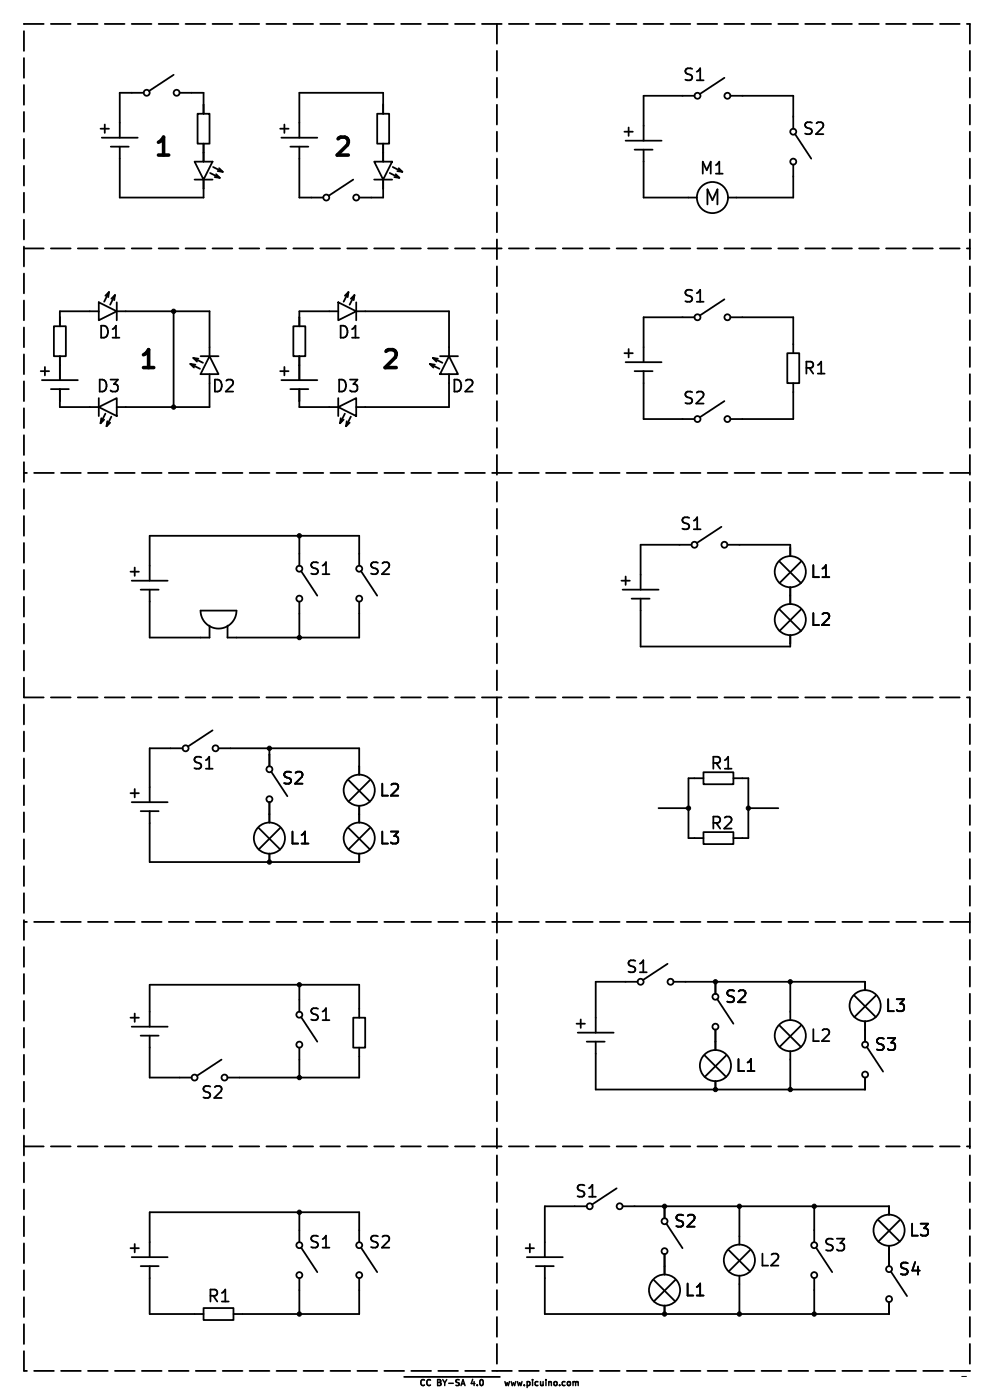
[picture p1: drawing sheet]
<svg xmlns="http://www.w3.org/2000/svg" width="210mm" height="297mm" viewBox="0 0 210 297" stroke-linecap="round" stroke-linejoin="round" font-family="sans-serif">
<path d="M204 292h1" fill="none" stroke="#000" stroke-width=".21"/>
<g fill="none" stroke="#000" stroke-width=".38">
<path d="M30.5 19.7h-5.1v9.5M36.8 15.9l-5.2 3.4M38.1 19.7h5.1v4.4M153.7 16.5l-5.2 3.4M21.3 27.3h1.8M21.6 29.2h7.6M22.2 26.4v1.8M23.5 31.1h3.8M25.4 31.1v10.8h17.8v-3.8M41.3 34.3h3.8l-1.9 3.8zM41.3 38.1h3.8M41.9 24.1h2.5v6.4h-2.5z"/>
<path d="M43.2 30.5v3.8M44.6 36.7l2 1M45.2 35.4l2 1M45.5 37.6l1.1 .1M45.8 37l.8 .7M46.2 36.3l1 .1M46.5 35.7l.7 .7M59.4 27.3h1.8M59.7 29.2h7.6M60.3 26.4v1.8M61.6 31.1h3.8M63.5 31.1v10.8h5.1"/>
<path d="M74.9 38.1l-5.2 3.4M79.4 34.3h3.8l-1.9 3.8zM79.4 38.1h3.8M80 24.1h2.5v6.4h-2.5zM81.3 24.1v-4.4h-17.8v9.5M81.3 30.5v3.8M81.3 38.1v3.8h-5.1M82.7 36.7l2 1M83.3 35.4l2 1M83.6 37.6l1.1 .1M83.9 37l.8 .7M84.3 36.3l1 .1"/>
<path d="M84.6 35.7l.7 .7M132.5 27.9h1.7M132.7 29.8h7.6M133.3 27.1v1.7M134.6 31.8h3.8M136.5 31.8v10.1h11.3M147.3 20.3h-10.8v9.5M154.9 20.3h13.4v7M168.3 34.9v7h-13.9M168.7 28.4l3.4 5.3M8.6 78.7h1.8M9.5 77.9v1.7"/>
<path d="M11.4 69.2h2.6v6.4h-2.6zM12.7 75.6v5M21 64.1l3.8 1.9-3.8 1.9zM21 66h-8.3v3.2M23.1 62l-1 2M23.1 62l-.1 1M23.1 62l-.7 .7M24.4 62.6l-1 2M24.4 62.6l-.2 1.1M24.4 62.6l-.8 .8M24.8 64.1v3.8M24.8 66h19.6v9.6"/>
<path d="M36.8 66v20.4M40.4 77.2l2 1M40.4 77.2l1.1 .2M40.4 77.2l.7 .8M41 75.9l2.1 1.1M41 75.9l1.1 .2M41 75.9l.8 .8M42.5 75.6h3.9M44.4 75.6l2 3.8h-3.9zM44.4 79.4v7h-19.6M59.4 78.7h1.8M60.3 77.9v1.7"/>
<path d="M62.2 69.2h2.6v6.4h-2.6zM63.5 75.6v5M71.8 64.1l3.8 1.9-3.8 1.9zM71.8 66h-8.3v3.2M73.9 62l-1 2M73.9 62l-.1 1M73.9 62l-.7 .7M75.2 62.6l-1 2M75.2 62.6l-.2 1.1M75.2 62.6l-.8 .8M75.6 66h19.6v9.6M75.6 64.1v3.8"/>
<path d="M91.2 77.2l2 1M91.2 77.2l1.1 .2M91.2 77.2l.7 .8M91.8 75.9l2.1 1.1M91.8 75.9l1.1 .2M91.8 75.9l.8 .8M93.3 75.6h3.9M95.2 75.6l2 3.8h-3.9zM95.2 79.4v7h-19.6M132.5 74.9h1.7M132.7 76.8h7.6M133.3 74v1.8"/>
<path d="M134.6 78.7h3.8M136.5 78.7v10.2h10.8M147.3 67.3h-10.8v9.5M153.7 63.5l-5.2 3.4M154.9 67.3h13.4v7.6M167 74.9h2.5v6.4h-2.5zM8.9 80.6h7.6M10.8 82.6h3.8M12.7 82.6v3.8h8.3M21 86.4l3.8-1.9v3.8zM21 84.5v3.8M21.5 88.7l-.2 1.1"/>
<path d="M22.1 89l-.8 .8M22.4 87.8l-1.1 2M22.8 89.4l-.2 1M23.4 89.7l-.8 .7M23.6 88.4l-1 2M59.7 80.6h7.6M61.6 82.6h3.8M63.5 82.6v3.8h8.3M71.8 86.4l3.8-1.9v3.8zM71.8 84.5v3.8M72.3 88.7l-.2 1.1M72.9 89l-.8 .8"/>
<path d="M73.2 87.8l-1.1 2M73.6 89.4l-.2 1M74.2 89.7l-.8 .7M74.4 88.4l-1 2M153.7 85.1l-5.2 3.4M168.3 81.3v7.6h-13.4M63.5 113.7v6.3M146.7 115.6h-10.8v9.5M153 111.8l-5.2 3.4M154.3 115.6h13.3v2.4M165.4 119.1l4.5 4.6M169.9 119.1l-4.5 4.6"/>
<path d="M27.7 121.3h1.8M27.9 123.2h7.7M28.6 120.4v1.8M29.8 125.1h3.9M31.7 125.1v10.2h12.7v-2.6M42.5 129.5h7.7a3.8 3.8 0 0 1-3.8 3.9 3.8 3.8 0 0 1-3.9-3.9zM63.5 127.6v7.7M63.9 121.2l3.4 5.2M76.2 120v-6.3h-44.5v9.5M76.2 127.6v7.7h-27.9v-2.6M76.6 121.2l3.4 5.2M131.8 123.2h1.8"/>
<path d="M132.1 125.1h7.6M132.7 122.3v1.8M134 127h3.8M135.9 127v10.2h31.7v-2.5M165.4 129.3l4.5 4.6M167.6 124.6v3.5M169.9 129.3l-4.5 4.6M38.7 158.8h-7v11.4M45.1 154.9l-5.2 3.5M46.4 158.8h29.8v5.5M57.1 158.8v3.8M27.7 168.3h1.8"/>
<path d="M27.9 170.2h7.7M28.6 167.4v1.8M29.8 172.1h3.9M31.7 172.1v10.8h44.5v-1.8M54.9 175.6l4.5 4.6M57.1 170.2v4.3M57.5 163.7l3.5 5.2M59.4 175.6l-4.5 4.6M73.9 175.6l4.6 4.6M73.9 165.5l4.6 4.6M76.2 170.9v3.6M78.5 175.6l-4.6 4.6"/>
<path d="M78.5 165.5l-4.6 4.6M139.7 171.5h6.3M149.2 163.8h6.4v2.6h-6.4zM149.2 176.5h6.4v2.6h-6.4zM149.2 165.1h-3.2v12.7h3.2M155.6 165.1h3.1v12.7h-3.1M158.7 171.5h6.4M57.1 181.1v1.8M27.7 215.9h1.8M27.9 217.8h7.7M28.6 215v1.8M29.8 219.7h3.9"/>
<path d="M31.7 219.7v8.9h8.9M63.5 208.9v5.7M63.9 215.8l3.4 5.2M74.9 215.9h2.6v6.3h-2.6zM76.2 215.9v-7h-44.5v8.9M122.3 217.2h1.8M122.6 219.1h7.6M123.2 216.3v1.8M135.3 208.3h-8.9v10.8M141.6 204.5l-5.2 3.4M142.9 208.3h40.6v1.8M151.8 208.3v2.5"/>
<path d="M151.8 218.4v4.4M152.1 212l3.5 5.2M165.4 217.6l4.5 4.5M167.6 208.3v8.1M169.9 217.6l-4.5 4.5M181.2 211.2l4.6 4.6M183.5 216.7v4.3M185.8 211.2l-4.6 4.6M47 224.8l-5.2 3.4M63.5 222.2v6.4M76.2 222.2v6.4h-27.9M124.5 221h3.8"/>
<path d="M126.4 221v10.1h57.1v-2.5M149.5 223.9l4.6 4.6M151.8 229.4v1.7M154.1 223.9l-4.6 4.6M167.6 223v8.1M183.9 222.1l3.4 5.2M63.5 257.2v6.3M124.5 255.9h-8.9v10.8M130.8 252.1l-5.2 3.4M132.1 255.9h56.5v1.8M141 255.9v2.5M141.4 259.6l3.4 5.2"/>
<path d="M156.8 255.9v8.1M172.7 255.9v7.6M186.3 258.8l4.6 4.6M190.9 258.8l-4.6 4.6M27.7 264.8h1.8M27.9 266.7h7.7M28.6 263.9v1.8M29.8 268.6h3.9M31.7 268.6v10.2h11.5M43.2 277.5h6.3v2.5h-6.3zM63.5 271.1v7.7M63.9 264.7l3.4 5.2"/>
<path d="M76.2 263.5v-6.3h-44.5v9.5M76.2 271.1v7.7h-26.7M76.6 264.7l3.4 5.2M111.5 264.8h1.8M111.8 266.7h7.6M112.4 263.9v1.8M113.7 268.6h3.8M115.6 268.6v10.2h73v-2.6M138.7 271.5l4.6 4.6M141 266.1v4.3M141 277v1.8M143.3 271.5l-4.6 4.6"/>
<path d="M154.6 265.2l4.5 4.5M156.8 270.6v8.2M159.1 265.2l-4.5 4.5M172.7 271.1v7.7M173.1 264.7l3.4 5.2M188.6 264.3v4.3M189 269.7l3.4 5.3M85.7 292.1h20.3"/>
<circle cx="31.1" cy="19.7" r=".63"/>
<circle cx="37.5" cy="19.7" r=".63"/>
<circle cx="148" cy="20.3" r=".63"/>
<circle cx="154.3" cy="20.3" r=".63"/>
<circle cx="168.3" cy="34.3" r=".63"/>
<circle cx="168.3" cy="27.9" r=".63"/>
<circle cx="69.2" cy="41.9" r=".63"/>
<circle cx="75.6" cy="41.9" r=".63"/>
<circle cx="151.1" cy="41.9" r="3.3"/>
<circle cx="148" cy="67.3" r=".63"/>
<circle cx="154.3" cy="67.3" r=".63"/>
<circle cx="148" cy="88.9" r=".63"/>
<circle cx="154.3" cy="88.9" r=".63"/>
<circle cx="147.3" cy="115.6" r=".63"/>
<circle cx="153.7" cy="115.6" r=".63"/>
<circle cx="63.5" cy="127" r=".63"/>
<circle cx="63.5" cy="120.6" r=".63"/>
<circle cx="76.2" cy="127" r=".63"/>
<circle cx="76.2" cy="120.6" r=".63"/>
<circle cx="167.6" cy="121.3" r="3.3"/>
<circle cx="167.6" cy="131.4" r="3.3"/>
<circle cx="39.4" cy="158.7" r=".63"/>
<circle cx="45.7" cy="158.7" r=".63"/>
<circle cx="57.1" cy="163.2" r=".63"/>
<circle cx="57.1" cy="169.5" r=".63"/>
<circle cx="57.1" cy="177.8" r="3.3"/>
<circle cx="76.2" cy="167.6" r="3.3"/>
<circle cx="76.2" cy="177.8" r="3.3"/>
<circle cx="63.5" cy="215.3" r=".63"/>
<circle cx="135.9" cy="208.3" r=".63"/>
<circle cx="142.2" cy="208.3" r=".63"/>
<circle cx="151.8" cy="211.5" r=".63"/>
<circle cx="151.8" cy="217.8" r=".63"/>
<circle cx="167.6" cy="219.7" r="3.3"/>
<circle cx="183.5" cy="213.4" r="3.3"/>
<circle cx="41.3" cy="228.6" r=".63"/>
<circle cx="47.6" cy="228.6" r=".63"/>
<circle cx="63.5" cy="221.6" r=".63"/>
<circle cx="151.8" cy="226.1" r="3.3"/>
<circle cx="183.5" cy="228" r=".63"/>
<circle cx="183.5" cy="221.6" r=".63"/>
<circle cx="125.1" cy="255.9" r=".63"/>
<circle cx="131.4" cy="255.9" r=".63"/>
<circle cx="141" cy="259.1" r=".63"/>
<circle cx="63.5" cy="264.2" r=".63"/>
<circle cx="63.5" cy="270.5" r=".63"/>
<circle cx="76.2" cy="270.5" r=".63"/>
<circle cx="76.2" cy="264.2" r=".63"/>
<circle cx="141" cy="265.4" r=".63"/>
<circle cx="141" cy="273.7" r="3.3"/>
<circle cx="156.8" cy="267.3" r="3.3"/>
<circle cx="172.7" cy="264.2" r=".63"/>
<circle cx="172.7" cy="270.5" r=".63"/>
<circle cx="188.6" cy="269.2" r=".63"/>
<circle cx="188.6" cy="275.6" r=".63"/>
<circle cx="188.6" cy="261" r="3.3"/>
</g>
<path d="M100.3 292.6l-.3 .9h.8M120.8 293.1l.2 .2v.4l-.2 .2M121.6 293.1v.8M121.6 293.2l.3-.1 .2 .2M122.1 293.3l.2-.2 .3 .1v.7M122.1 293.3v.6" fill="none" stroke="#000" stroke-width=".32"/>
<path d="M5.1 5.1h200.6M105.4 5.1v285.7M205.7 5.1v285.7M5.1 52.7h200.6M205.7 100.3h-200.6M5.1 148h200.6M205.7 195.6h-200.6M5.1 243.2h200.6M5.1 290.8v-285.7M205.7 290.8h-200.6" fill="none" stroke="#000" stroke-width=".38" stroke-dasharray="4.2 1.5"/>
<g fill="#000" stroke="#000" stroke-width=".21">
<circle cx="36.8" cy="66" r=".46"/>
<circle cx="36.8" cy="86.4" r=".46"/>
<circle cx="63.5" cy="113.7" r=".46"/>
<circle cx="63.5" cy="135.3" r=".46"/>
<circle cx="57.1" cy="158.8" r=".46"/>
<circle cx="146" cy="171.5" r=".46"/>
<circle cx="158.7" cy="171.5" r=".46"/>
<circle cx="57.1" cy="182.9" r=".46"/>
<circle cx="63.5" cy="208.9" r=".46"/>
<circle cx="151.8" cy="208.3" r=".46"/>
<circle cx="167.6" cy="208.3" r=".46"/>
<circle cx="63.5" cy="228.6" r=".46"/>
<circle cx="151.8" cy="231.1" r=".46"/>
<circle cx="167.6" cy="231.1" r=".46"/>
<circle cx="63.5" cy="257.2" r=".46"/>
<circle cx="141" cy="255.9" r=".46"/>
<circle cx="156.8" cy="255.9" r=".46"/>
<circle cx="172.7" cy="255.9" r=".46"/>
<circle cx="63.5" cy="278.8" r=".46"/>
<circle cx="141" cy="278.8" r=".46"/>
<circle cx="156.8" cy="278.8" r=".46"/>
<circle cx="172.7" cy="278.8" r=".46"/>
</g>
<g font-size="5.3">
<text x="32.4" y="33.4">1</text>
<text x="70.5" y="33.4">2</text>
<text x="29.2" y="78.5">1</text>
<text x="80.6" y="78.5">2</text>
</g>
<text font-size="4.4" x="149" y="44.1">M</text>
<g font-size="3.5">
<text x="144.6" y="17.7">S1</text>
<text x="170" y="29.1">S2</text>
<text x="148.2" y="37.5">M1</text>
<text x="144.6" y="64.7">S1</text>
<text x="20.5" y="72.3">D1</text>
<text x="71.3" y="72.3">D1</text>
<text x="20.2" y="83.8">D3</text>
<text x="44.7" y="83.8">D2</text>
<text x="71" y="83.8">D3</text>
<text x="95.5" y="83.8">D2</text>
<text x="170.1" y="79.9">R1</text>
<text x="144.6" y="86.3">S2</text>
<text x="143.9" y="113">S1</text>
<text x="65.2" y="122.5">S1</text>
<text x="77.9" y="122.5">S2</text>
<text x="171.6" y="123.1">L1</text>
<text x="171.6" y="133.3">L2</text>
<text x="40.4" y="163.8">S1</text>
<text x="59.5" y="166.9">S2</text>
<text x="150.4" y="163.8">R1</text>
<text x="80.2" y="169.5">L2</text>
<text x="61.1" y="179.6">L1</text>
<text x="80.2" y="179.6">L3</text>
<text x="150.4" y="176.5">R2</text>
<text x="132.5" y="206.9">S1</text>
<text x="153.5" y="213.3">S2</text>
<text x="187.5" y="215.2">L3</text>
<text x="65.2" y="217.1">S1</text>
<text x="171.6" y="221.6">L2</text>
<text x="155.7" y="227.9">L1</text>
<text x="185.2" y="223.5">S3</text>
<text x="42.3" y="233.6">S2</text>
<text x="121.7" y="254.6">S1</text>
<text x="142.7" y="260.9">S2</text>
<text x="192.6" y="262.8">L3</text>
<text x="65.2" y="265.4">S1</text>
<text x="77.9" y="265.4">S2</text>
<text x="160.8" y="269.2">L2</text>
<text x="174.4" y="266">S3</text>
<text x="144.9" y="275.5">L1</text>
<text x="190.3" y="271.1">S4</text>
<text x="43.7" y="276.8">R1</text>
</g>
<g font-size="1.8">
<text x="88.7" y="294.5">CC</text>
<text x="92.9" y="294.5">BY-SA</text>
<text x="100.8" y="294.5">4.0</text>
<text x="106.6" y="294.5">www.picuino.com</text>
</g>
</svg>
